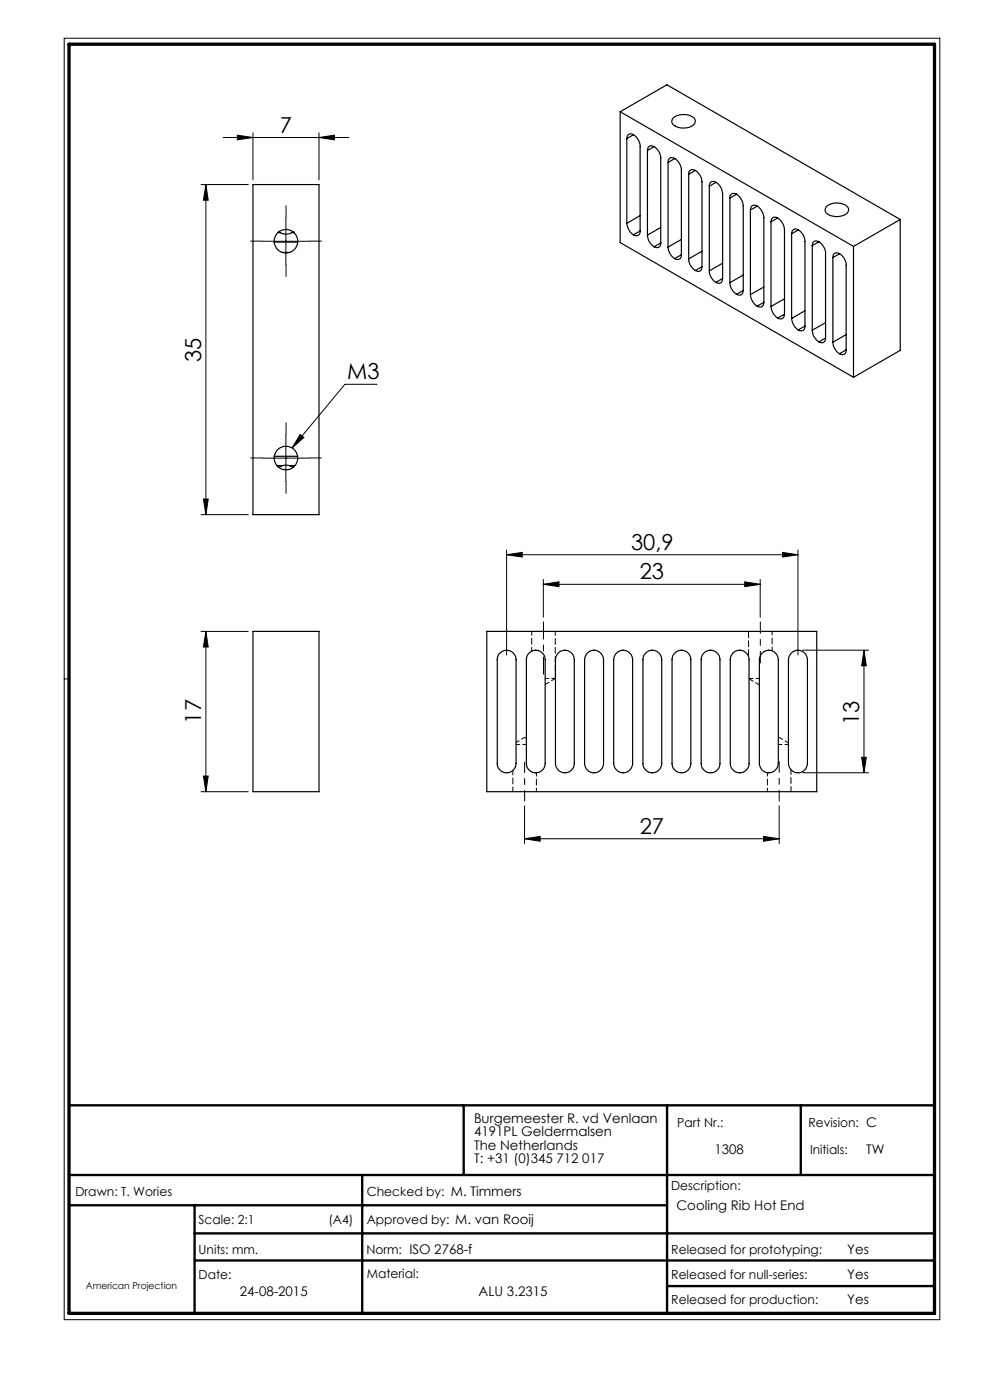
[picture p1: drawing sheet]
<svg xmlns="http://www.w3.org/2000/svg" width="210mm" height="297mm" viewBox="0 0 210 297" stroke-linecap="round" stroke-linejoin="round" font-family="sans-serif">
<g fill="none" stroke="#000" stroke-width=".21">
<path d="M13.6 8.1h185.8v271.9h-185.8zM42.7 39.2h10M43.7 39.2l.5 3.3h-1.1zM43.7 39.2v70M47.3 29.2h26.7M50.3 28.7l3.4 .5-3.4 .5zM53.7 28.2v10M67.7 29.2l3.2-.5v1zM67.7 28.2v10M55.7 51.2h10M60.6 46.2v10M55.7 97.2h10"/>
<path d="M60.6 92.2v10M63.7 92.2l.8 .6-2.6 2.2zM80 81.5h-6.8l-11.3 13.5M42.7 109.2h10M43.1 105.9h1.1l-.5 3.3zM107.5 117.7l3.3-.5v1zM107.5 116.7v22.3M107.5 117.7h61.8M166 117.2l3.3 .5-3.3 .5zM169.3 116.7v22.3M42.7 133.9h10M43.7 133.9l.5 3.4h-1.1z"/>
<path d="M43.7 133.9v34.1M115.3 124l3.3-.6v1.1zM115.3 122.9v8M115.3 124h46M158 123.4l3.3 .6-3.3 .5zM161.3 122.9v8M170.3 137.9h14M183.3 137.9l.5 3.3h-1zM183.3 137.9v26M14.6 144h-1M42.7 168h10M43.1 164.6h1.1l-.5 3.4z"/>
<path d="M111.3 177.9l3.3-.5v1.1zM111.3 171v8M111.3 177.9h54M162 177.4l3.3 .5-3.3 .6zM165.3 171v8M170.3 163.9h14M182.8 160.7h1l-.5 3.2z"/>
</g>
<path d="M14.6 234.5h183.6M98.4 234.5v14.8M141.5 234.5v44.1M169.9 234.5v14.8M14.6 249.3h183.6M14.6 255.7h126.9M41.3 255.7v22.9M76.8 249.3v29.3M41.3 261.7h156.9M41.4 267.4h156.8M141.5 272.8h56.7" fill="none" stroke="#000" stroke-width=".5"/>
<path d="M14.6 9.4h183.6v269.2h-183.6z" fill="none" stroke="#000" stroke-width=".7"/>
<path d="M55.7 51.2h-2.5M60.7 46.2v-2.5M60.7 56.2v2.5M65.7 51.2h2.5M55.7 97.2h-2.5M60.7 92.2v-2.5M65.7 97.2h2.5M60.7 102.2v2.5" fill="none" stroke="#000" stroke-width=".21" stroke-dasharray="15.2 1.3 1.3 1.3"/>
<path d="M115.3 131.9v11.1" fill="none" stroke="#000" stroke-width=".21" stroke-dasharray="15.2 1.3 1.3 1.3" stroke-dashoffset="11.6"/>
<path d="M161.3 140.6v-8.7" fill="none" stroke="#000" stroke-width=".21" stroke-dasharray="15.2 1.3 1.3 1.3" stroke-dashoffset="12.8"/>
<path d="M111.3 169.9v-8.2M165.3 169.9v-8.3" fill="none" stroke="#000" stroke-width=".21" stroke-dasharray="15.2 1.3 1.3 1.3" stroke-dashoffset="13"/>
<g fill="#000">
<path d="M63.7 92.2l.8 .6-2.6 2.2z"/>
<path d="M43.7 39.2l.5 3.3h-1.1zM43.1 105.9h1.1l-.5 3.3z"/>
<path d="M50.3 28.7l3.4 .5-3.4 .5zM67.7 29.2l3.2-.5v1z"/>
<path d="M107.5 117.7l3.3-.5v1zM166 117.2l3.3 .5-3.3 .5zM115.3 124l3.3-.6v1.1zM158 123.4l3.3 .6-3.3 .5zM111.3 177.9l3.3-.5v1.1zM162 177.4l3.3 .5-3.3 .6z"/>
<path d="M43.7 133.9l.5 3.4h-1.1zM43.1 164.6h1.1l-.5 3.4zM183.3 137.9l.5 3.3h-1zM182.8 160.7h1l-.5 3.2z"/>
</g>
<g fill="none" stroke="#000" stroke-width=".25">
<path d="M53.7 39.2h14v70h-14zM131.6 23.7v27.8l49.4 28.5M131.6 23.7l49.4 28.6M131.6 23.7l9.9-5.7 49.5 28.6M133 29.4v18M134.4 28.6a3.1 3.1 0 0 1 1.4 2.4v18M134.4 28.6a.87 .87 0 0 0-1-.1 .87 .87 0 0 0-.4 .9M134.4 28.6l-1.4 .8M137.3 31.9v18M138.7 31.1a.86 .86 0 0 0-.9-.1 .86 .86 0 0 0-.5 .9M138.7 31.1a3.1 3.1 0 0 1 1.5 2.4v18M138.7 31.1l-1.4 .8"/>
<path d="M141.7 34.5a.91 .91 0 0 1 .6-1.1 .91 .91 0 0 1 1.1 .4 3.1 3.1 0 0 1 1.1 2.3v17.9M141.7 34.5v17.9M142.7 25.1a3.5 3.5 0 0 1 4.7 .2 1.23 1.23 0 0 1-1.1 1.6 3.4 3.4 0 0 1-3.7-.7l-.1-.4zM143.1 33.7l-1.4 .8M146.1 37v17.9M147.5 36.2a3.1 3.1 0 0 1 1.4 2.4v18M147.5 36.2a.86 .86 0 0 0-1-.1 .86 .86 0 0 0-.4 .9M147.5 36.2l-1.4 .8M150.5 39.5v18M151.9 38.7a2.95 2.95 0 0 1 1.4 2.4v18M151.9 38.7a.85 .85 0 0 0-1-.1 .85 .85 0 0 0-.4 .9M151.9 38.7l-1.4 .8"/>
<path d="M58.2 51.4h4.9M58.9 49.4h.5M59.2 49.2l.2 .2M59.4 49.4a2.44 2.44 0 0 0 2.5 0M59.8 53.5h1.7M61.9 49.4h.5M62.2 49.2l-.3 .2M133 47.4a3.3 3.3 0 0 0 1.4 2.4M135.8 49a.86 .86 0 0 1-.4 .9 .86 .86 0 0 1-1-.1M135.8 45.8l-2.8 1.6M135.8 49l-1.4 .8M137.3 49.9a3 3 0 0 0 1.4 2.4"/>
<path d="M140.2 51.5a.86 .86 0 0 1-.5 .9 .86 .86 0 0 1-1-.1M140.2 48.3l-2.9 1.6M140.2 51.5l-1.5 .8M141.7 52.4a3 3 0 0 0 1.4 2.5M144.5 54a.86 .86 0 0 1-.4 1 .86 .86 0 0 1-1-.1M144.5 50.8l-2.8 1.6M144.5 54l-1.4 .9M146.1 54.9a3 3 0 0 0 1.4 2.5M148.9 56.6a.86 .86 0 0 1-.4 .9 .86 .86 0 0 1-1-.1M148.9 53.3l-2.8 1.6M148.9 56.6l-1.4 .8M150.5 57.5a3 3 0 0 0 1.4 2.4"/>
<path d="M153.3 59.1a.85 .85 0 0 1-.4 .9 .85 .85 0 0 1-1-.1M153.3 55.8l-2.8 1.7M153.3 59.1l-1.4 .8M154.8 60a3 3 0 0 0 1.4 2.4M154.8 42v18M156.2 41.2a3.4 3.4 0 0 1 1.5 2.4v18M156.2 41.2a.86 .86 0 0 0-1-.1 .86 .86 0 0 0-.4 .9M156.2 41.2l-1.4 .8M157.7 58.3l-2.9 1.7M159.2 44.6v17.9M160.6 43.7a3.2 3.2 0 0 1 1.4 2.5v17.9M160.6 43.7a.87 .87 0 0 0-1-.1 .87 .87 0 0 0-.4 1"/>
<path d="M160.6 43.7l-1.4 .9M163.5 47.1v17.9M165 46.2a3.3 3.3 0 0 1 1.4 2.5v18M165 46.2a.87 .87 0 0 0-1 0 .87 .87 0 0 0-.5 .9M165 46.2l-1.5 .9M167.9 49.6v18M169.3 48.8a2.95 2.95 0 0 1 1.4 2.4v18M169.3 48.8a.87 .87 0 0 0-1-.1 .87 .87 0 0 0-.4 .9M169.3 48.8l-1.4 .8M172.3 52.1v18M173.7 51.3a3.1 3.1 0 0 1 1.4 2.4v18M173.7 51.3a.86 .86 0 0 0-1-.1 .86 .86 0 0 0-.4 .9"/>
<path d="M173.7 51.3l-1.4 .8M175.2 43.9a3.5 3.5 0 0 1 4.7 .1 1.36 1.36 0 0 1-1.4 1.8 2.99 2.99 0 0 1-3.5-1zM176.7 54.6v18M178.1 53.8a2.95 2.95 0 0 1 1.4 2.5v17.9M178.1 53.8a.86 .86 0 0 0-1-.1 .86 .86 0 0 0-.4 .9M178.1 53.8l-1.4 .8M181 52.3v27.7M191 46.6l-10 5.7M191 46.6v27.7l-10 5.7M157.7 61.6a.87 .87 0 0 1-.5 .9 .87 .87 0 0 1-1-.1M157.7 61.6l-1.5 .8M159.2 62.5a3.2 3.2 0 0 0 1.4 2.4"/>
<path d="M162 64.1a.86 .86 0 0 1-.4 .9 .86 .86 0 0 1-1-.1M162 60.9l-2.8 1.6M162 64.1l-1.4 .8M163.5 65a3.3 3.3 0 0 0 1.5 2.5M166.4 66.7a.89 .89 0 0 1-.4 .9 .89 .89 0 0 1-1-.1M166.4 63.4l-2.9 1.6M166.4 66.7l-1.4 .8M167.9 67.6a3.3 3.3 0 0 0 1.4 2.4M170.7 69.2a.85 .85 0 0 1-.4 .9 .85 .85 0 0 1-1-.1M170.7 65.9l-2.8 1.7M170.7 69.2l-1.4 .8M172.3 70.1a3 3 0 0 0 1.4 2.4"/>
<path d="M175.1 71.7a.86 .86 0 0 1-.4 .9 .86 .86 0 0 1-1-.1M175.1 68.4l-2.8 1.7M175.1 71.7l-1.4 .8M176.7 72.6a3 3 0 0 0 1.4 2.4M179.5 74.2a.85 .85 0 0 1-.4 1 .85 .85 0 0 1-1-.2M179.5 71l-2.8 1.6M179.5 74.2l-1.4 .8M58.2 96.8h4.9M58.7 98.8h1.2M59.9 98.8l-.7 .4M59.9 98.8h1.5M61.4 98.8l.7 .4"/>
<path d="M61.4 98.8h1.1M53.7 133.9h14v34.1h-14zM103.3 133.9h69.9v34.1h-69.9zM106.2 138.4a1.99 1.99 0 0 1 2.1-.3 1.99 1.99 0 0 1 1.2 1.8v22.1a1.99 1.99 0 0 1-2 1.9 1.99 1.99 0 0 1-2-1.9v-22.4l.2-.6zM112.4 138.4a1.99 1.99 0 0 1 2.1-.3 1.99 1.99 0 0 1 1.1 1.8v22.1a1.99 1.99 0 0 1-2 1.9 1.99 1.99 0 0 1-1.9-1.9v-22.1l.2-.9zM118.5 138.4a1.99 1.99 0 0 1 2.2-.3 1.99 1.99 0 0 1 1.1 1.8v22.1a1.99 1.99 0 0 1-2 1.9 1.99 1.99 0 0 1-2-1.9v-22.1l.1-.6zM124.7 138.4a2.02 2.02 0 0 1 2.1-.3 2.02 2.02 0 0 1 1.2 1.8v22.1a2.01 2.01 0 0 1-2 1.9 2.01 2.01 0 0 1-2-1.9v-22.1l.3-.9zM130.9 138.4a2 2 0 0 1 2.1-.3 2 2 0 0 1 1.2 1.8v22.1a2.01 2.01 0 0 1-2 1.9 2.01 2.01 0 0 1-2-1.9v-22.1l.3-.9zM137.1 138.4a1.99 1.99 0 0 1 2.1-.3 1.99 1.99 0 0 1 1.2 1.8v22.1a1.99 1.99 0 0 1-2 1.9 1.99 1.99 0 0 1-2-1.9v-22.4l.2-.6zM143.3 138.4a1.99 1.99 0 0 1 2.1-.3 1.99 1.99 0 0 1 1.1 1.8v22.1a1.99 1.99 0 0 1-1.9 1.9 1.99 1.99 0 0 1-2-1.9v-22.1l.2-.9zM149.4 138.4a1.99 1.99 0 0 1 2.2-.3 1.99 1.99 0 0 1 1.1 1.8v22.1a1.99 1.99 0 0 1-2 1.9 1.99 1.99 0 0 1-2-1.9v-22.1l.3-.9zM155.6 138.4a1.99 1.99 0 0 1 2.1-.3 1.99 1.99 0 0 1 1.2 1.8v22.1a1.99 1.99 0 0 1-2 1.9 1.99 1.99 0 0 1-2-1.9v-22.1l.1-.6z"/>
<path d="M161.8 138.4a2.02 2.02 0 0 1 2.1-.3 2.02 2.02 0 0 1 1.2 1.8v22.1a2.01 2.01 0 0 1-2 1.9 2.01 2.01 0 0 1-2-1.9v-22.1l.3-.9zM167.7 138.7a2 2 0 0 1 2.3-.6 2 2 0 0 1 1.3 1.8v22.1a2.01 2.01 0 0 1-2 1.9 2.01 2.01 0 0 1-2-1.9v-22.1l.1-.6z"/>
<circle cx="60.7" cy="51.2" r="2.5"/>
<circle cx="60.7" cy="97.2" r="2.5"/>
</g>
<path d="M163.8 138v-4.1M111.3 156.4l-1.8 1.1M111.7 157.9h-2.2M115.7 143.9h2.1M158.9 143.9h2.2M167.3 157.9h-2.2M113.8 167.9v-4M162.8 163.9v4" fill="none" stroke="#000" stroke-width=".21" stroke-dasharray="1.3 .6" stroke-dashoffset=".5"/>
<path d="M167.8 167.9v-4.7" fill="none" stroke="#000" stroke-width=".21" stroke-dasharray="1.3 .6" stroke-dashoffset=".2"/>
<path d="M112.8 133.9v4.2M115.7 145.2l2.1-1.3M117.8 143.9v-10M167.3 157.6l-2-1.2" fill="none" stroke="#000" stroke-width=".21" stroke-dasharray="1.3 .6" stroke-dashoffset=".4"/>
<path d="M111.7 156.7l-.4-.3M165.3 156.4l-.2 .1" fill="none" stroke="#000" stroke-width=".21" stroke-dasharray="1.3 .6"/>
<path d="M158.8 133.9v5.3" fill="none" stroke="#000" stroke-width=".21" stroke-dasharray="1.3 .6" stroke-dashoffset="-.1"/>
<path d="M158.9 144l2.2 1.3M108.8 163.4v4.5" fill="none" stroke="#000" stroke-width=".21" stroke-dasharray="1.3 .6" stroke-dashoffset=".3"/>
<g font-size="4.7">
<text x="59.4" y="28.1">7</text>
<text x="42.7" y="76.7" transform="rotate(-90 42.7 76.7)">35</text>
<text x="73.7" y="80.5">M3</text>
<text x="133.9" y="116.7">30,9</text>
<text x="135.7" y="122.9">23</text>
<text x="42.7" y="153.5" transform="rotate(-90 42.7 153.5)">17</text>
<text x="182.3" y="153.7" transform="rotate(-90 182.3 153.7)">13</text>
<text x="135.7" y="176.9">27</text>
</g>
<g font-size="2.8">
<text x="100.5" y="238.2">Burgemeester R. vd Venlaan</text>
<text x="100.5" y="241.1">4191PL Geldermalsen</text>
<text x="100.5" y="243.9">The Netherlands</text>
<text x="151.5" y="244.7">1308</text>
<text x="183.8" y="244.8">TW</text>
<text x="100.5" y="246.7">T: +31 (0)345 712 017</text>
<text x="143.5" y="256.7">Cooling Rib Hot End</text>
<text x="179.7" y="266">Yes</text>
<text x="50.9" y="275">24-08-2015</text>
<text x="101.5" y="275">ALU 3.2315</text>
<text x="179.7" y="271.4">Yes</text>
<text x="179.7" y="276.6">Yes</text>
</g>
<g font-size="2.7">
<text x="143.7" y="239.1">Part Nr.:</text>
<text x="171.5" y="239.1">Revision: C</text>
<text x="171.8" y="244.8">Initials:</text>
<text x="16" y="253.7">Drawn: T. Wories</text>
<text x="77.8" y="253.7">Checked by: M. Timmers</text>
<text x="142.4" y="252.5">Description:</text>
<text x="42.1" y="259.7">Scale: 2:1</text>
<text x="69.7" y="259.7">(A4)</text>
<text x="77.8" y="259.7">Approved by: M. van Rooij</text>
<text x="42.1" y="266">Units: mm.</text>
<text x="77.7" y="266">Norm: ISO 2768-f</text>
<text x="142.4" y="266">Released for prototyping:</text>
<text x="42.1" y="271.3">Date:</text>
<text x="77.8" y="271">Material:</text>
<text x="142.4" y="271.3">Released for null-series:</text>
<text x="142.4" y="276.6">Released for production:</text>
</g>
<text font-size="2" x="18.2" y="273.4">American Projection</text>
</svg>
